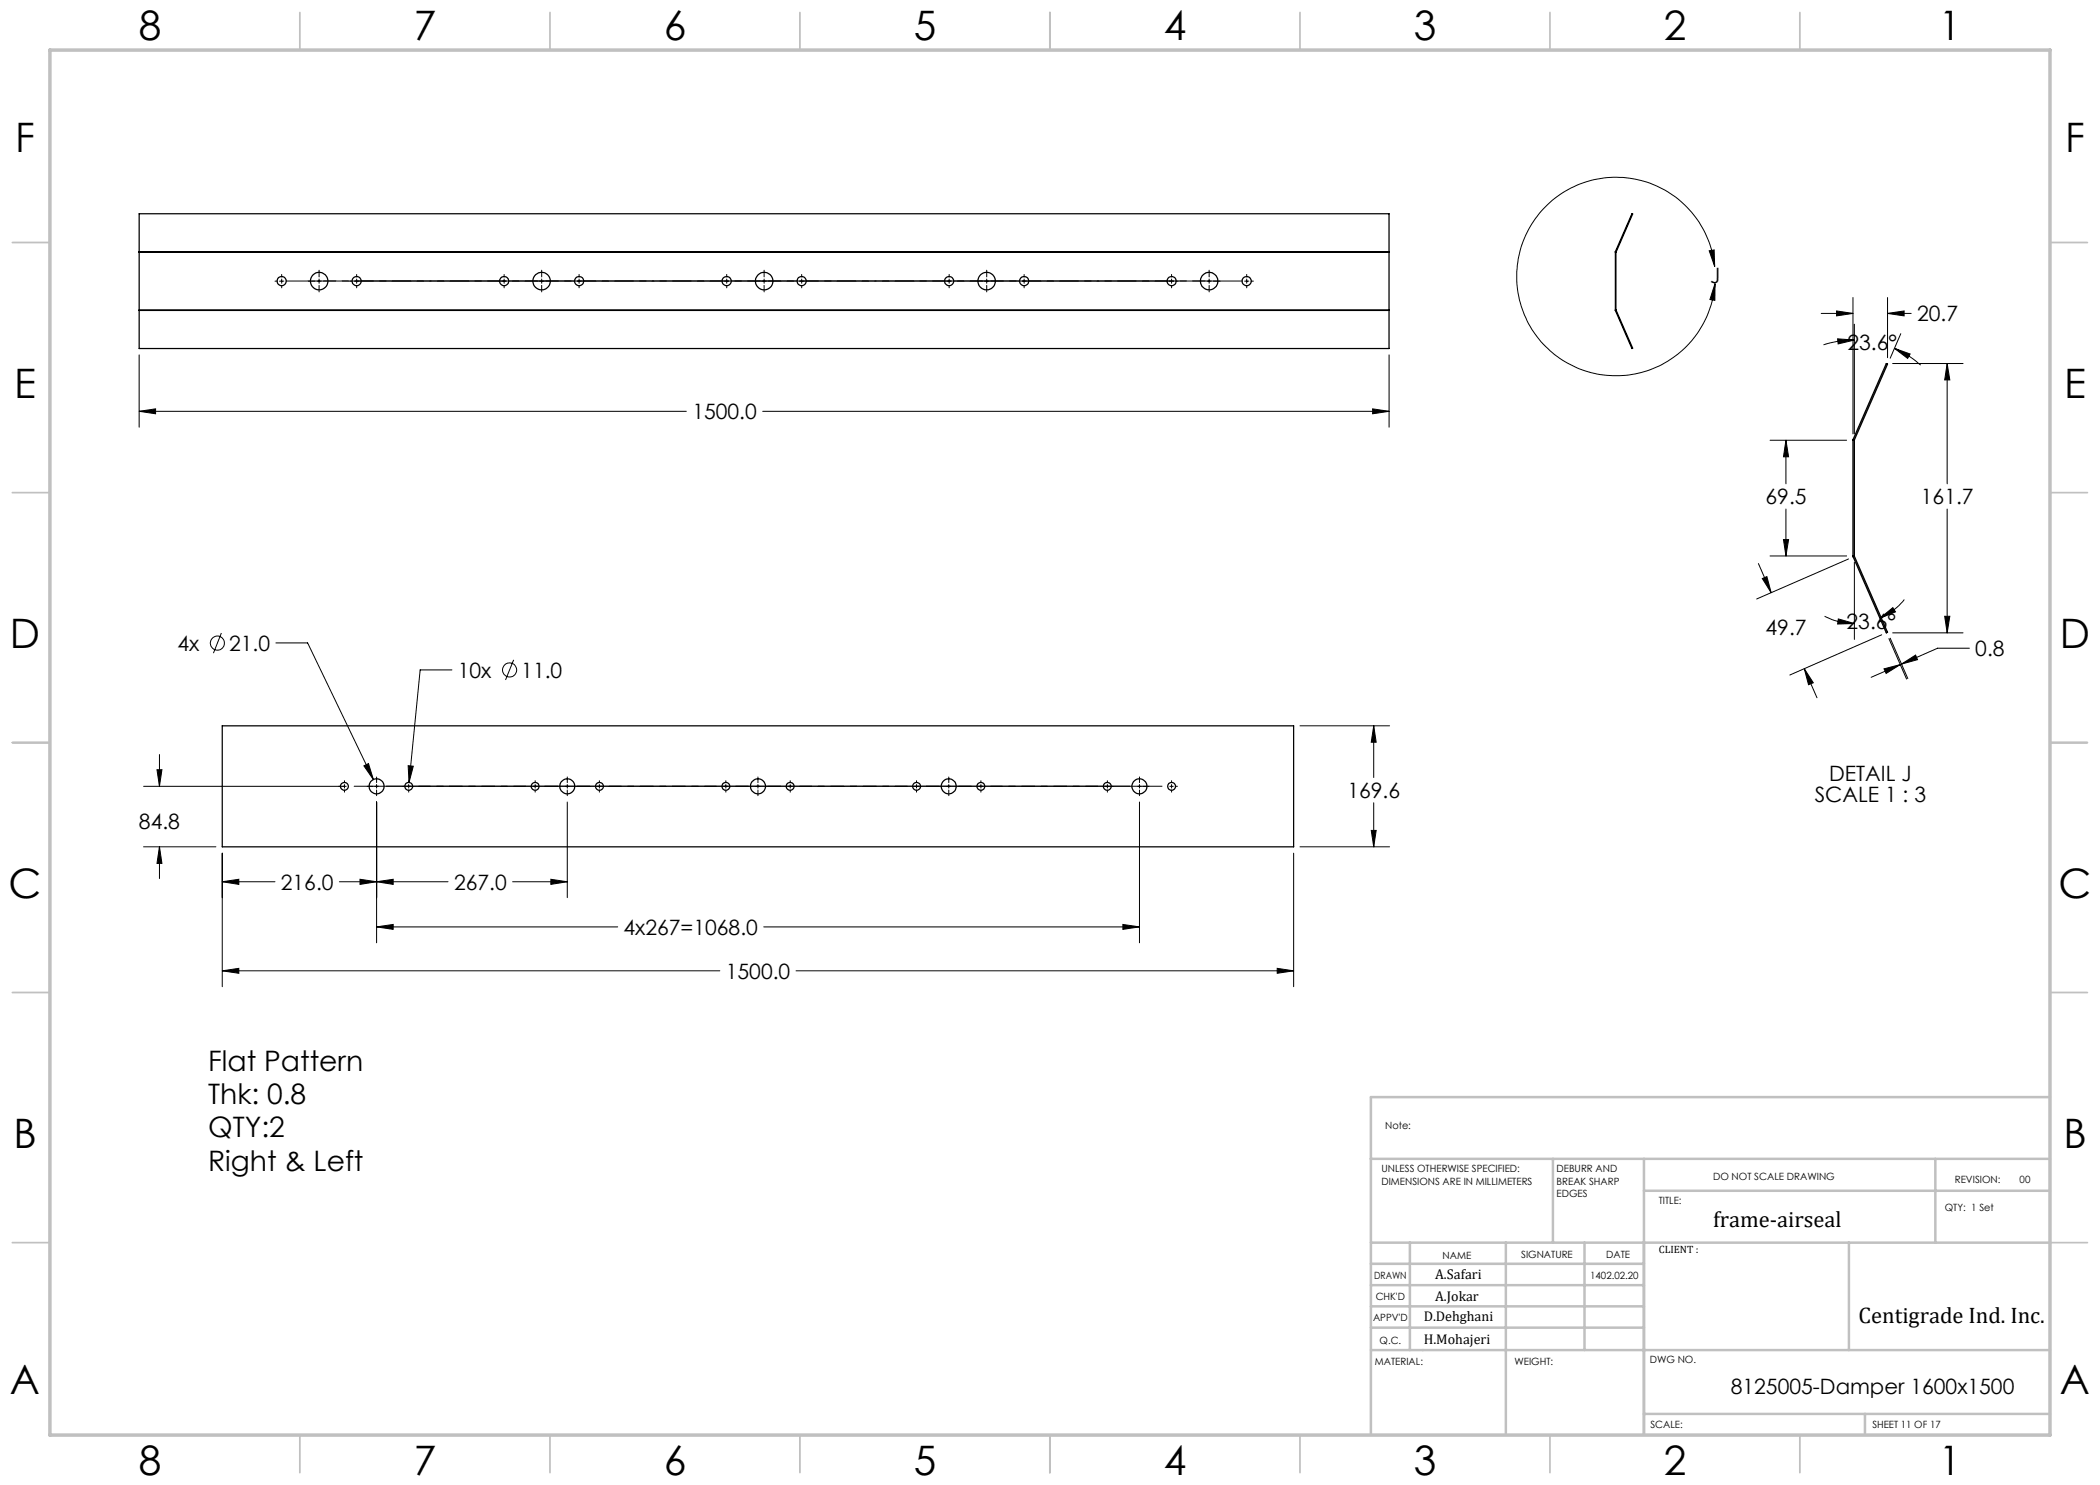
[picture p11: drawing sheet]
<svg xmlns="http://www.w3.org/2000/svg" width="420mm" height="297mm" viewBox="0 0 420 297" stroke-linecap="round" stroke-linejoin="round" font-family="sans-serif">
<g fill="none" stroke="#000" stroke-width=".2">
<path d="M55 56.2h.5M55.9 56.2h.9M56.3 54.9v.5M56.3 55.8v.9M56.3 57.1v.5M61.7 56.2h1.3M63.4 56.2h.8M63.8 54v1.4M63.8 55.8v.9M63.8 57.1v1.3M70 56.2h.5M70.9 56.2h.9"/>
<path d="M71.3 54.9v.5M71.3 55.8v.9M71.3 57.1v.5M100.4 56.2h.8M100.8 54.9v.5M100.8 55.8v.9M100.8 57.1v.5M107.9 56.2h.9M108.3 54v1.4M108.3 55.8v.9M108.3 57.1v1.3M115.4 56.2h.8"/>
<path d="M115.8 54.9v.5M115.8 55.8v.9M115.8 57.1v.5M144.9 56.2h.9M145.3 54.9v.5M145.3 55.8v.9M145.3 57.1v.5M152.4 56.2h.8M152.8 54v1.4M152.8 55.8v.9M152.8 57.1v1.3M159.9 56.2h.9"/>
<path d="M160.3 54.9v.5M160.3 55.8v.9M160.3 57.1v.5M189.4 56.2h.9M189.8 54.9v.5M189.8 55.8v.9M189.8 57.1v.5M196.9 56.2h.9M197.3 54v1.4M197.3 55.8v.9M197.3 57.1v1.3M204.4 56.2h.8"/>
<path d="M204.8 54.9v.5M204.8 55.8v.9M204.8 57.1v.5M233.9 56.2h.8M234.3 54.9v.5M234.3 55.8v.9M234.3 57.1v.5M235.2 56.2h.5M241.4 56.2h.9M241.8 54v1.4M241.8 55.8v.9M241.8 57.1v1.3"/>
<path d="M242.7 56.2h1.3M248.9 56.2h.9M249.3 54.9v.5M249.3 55.8v.9M249.3 57.1v.5M250.2 56.2h.5M341.8 50.2l1-.2 .1 3.3zM342.9 53.3a19.8 19.8 0 0 0-30.2-14.8 19.8 19.8 0 0 0 0 33.7 19.8 19.8 0 0 0 30.2-14.8l.1-.7M343 56.7v3.4l-1-.2zM370.6 59.5v27.3M377.5 59.5v12M27.8 71v14.4"/>
<path d="M277.8 71v14.4M364.2 62.7h6.4M367.3 62.2l3.3 .5-3.3 .5zM367.5 67.8l3.4 .2-3.3 .8zM370.9 68a19.4 19.4 0 0 0-6.2 1M370.9 64.8v22M377.5 62.7l3.3-.5v1zM377.5 62.7h4.7M378.5 72.7h14.1M378.9 69.7l3.1 1.1-.5 .9zM378.9 69.7a21.3 21.3 0 0 1 5.2 3.3M380.2 66.7l-2.2 4.9"/>
<path d="M389.4 72.7l.6 3.3h-1.1zM389.4 72.7v24.1M27.8 82.3l3.3-.5v1zM27.8 82.3h109.5M152.5 82.3h125.3M274.5 81.8l3.3 .5-3.3 .5zM354 88h15.3M357.2 88l.5 3.4h-1zM357.2 88v8.8M351.7 112.7l2.5 5.8M352.5 115.7l.9-.4 .8 3.2zM354 111.2h15.3"/>
<path d="M356.7 107.9h1l-.5 3.3zM357.2 101.8v9.4M369.7 111.8l-18.4 8M370.9 112.5v15.4M380.9 119.9a13.5 13.5 0 0 1-4.9 3.7M389.4 101.8v24.8M44.3 126.6l-1.6 4M55.2 128.6h6.3l13.2 27.3M90.4 134h-6.4l-2.2 22.5M102.7 132l-1.6 4M360.9 133.7l1.8 2.9-1 .3zM360.9 133.7l2.5 5.9"/>
<path d="M364.9 123.3a12.5 12.5 0 0 0 6 1.4M367.7 123.8l3.2 .9-3.4 .1zM376 123.6l2.6-2.1 .5 .9zM376.3 127l-18.3 8M376.8 133.8l3.2-.9-2.8 1.8zM377.8 127.7l3.5 8.1M378 127.6l3.6 8.1M378.5 126.6h14.1M380 132.9l-5.8 2.6M380.3 132.8l2.8-1.8 .4 .9zM388.9 123.3h1.1l-.6 3.3zM393.9 129.6h-6.4l-7.2 3.2"/>
<path d="M28.7 157.3h40.6M31.4 153.9h1l-.5 3.4zM31.9 150.9v6.4M68.9 156.1v.4M68.9 156.9v.7M68.9 158v.4M72.8 153.2l.9-.5 1 3.2zM73.4 157.3h1.2M75 157.3h.7M75.3 155.4v1.1M75.3 156.9v.7M75.3 158v1.1"/>
<path d="M80.6 157.3h.4M81.4 157.3h.7M81.6 153.1l1.1 .1-.9 3.3zM81.7 156.1v.4M81.7 156.9v.7M81.7 158v.4M106.7 157.3h.7M107 156.1v.4M107 156.9v.7M107 158v.4M113.1 157.3h.7M113.5 155.4v1.1"/>
<path d="M113.5 156.9v.7M113.5 158v1.1M119.5 157.3h.8M119.9 156.1v.4M119.9 156.9v.7M119.9 158v.4M144.8 157.3h.7M145.2 156.1v.4M145.2 156.9v.7M145.2 158v.4M151.2 157.3h.8M151.6 155.4v1.1"/>
<path d="M151.6 156.9v.7M151.6 158v1.1M157.7 157.3h.7M158 156.1v.4M158 156.9v.7M158 158v.4M183 157.3h.7M183.3 156.1v.4M183.3 156.9v.7M183.3 158v.4M189.4 157.3h.7M189.8 155.4v1.1"/>
<path d="M189.8 156.9v.7M189.8 158v1.1M195.8 157.3h.7M196.2 156.1v.4M196.2 156.9v.7M196.2 158v.4M221.1 157.3h.7M221.5 156.1v.4M221.5 156.9v.7M221.5 158v.4M222.2 157.3h.4M227.5 157.3h.7"/>
<path d="M227.9 155.4v1.1M227.9 156.9v.7M227.9 158v1.1M228.6 157.3h1.2M234 157.3h.7M234.3 156.1v.4M234.3 156.9v.7M234.3 158v.4M235.1 157.3h.4M260 145.2h17.9M274.7 145.2l.5 3.2h-1zM274.7 145.2v10.3"/>
<path d="M28.7 169.4h14.5M31.9 169.4l.5 3.3h-1zM31.9 169.4v6.3M44.4 176.4l3.4-.5v1zM44.4 170.6v26.7M44.4 176.4h10.6M67.9 176.4h21.7M72 175.9l3.3 .5-3.3 .5zM75.3 176.4l3.3-.5v1zM75.3 160.4v28.2M102.5 176.4h11M110.2 175.9l3.3 .5-3.3 .5z"/>
<path d="M113.5 160.4v19.1M227.9 160.4v28.2M258.7 170.6v26.7M260 169.4h17.9M274.2 166.1h1l-.5 3.3zM274.7 160.5v8.9M44.4 194.2l3.4-.5v1zM44.4 194.2h99.6M75.3 185.4l3.3-.5v1zM75.3 185.4h48.2M152.8 185.4h75.1M159.2 194.2h99.5"/>
<path d="M224.6 184.9l3.3 .5-3.3 .5zM255.4 193.7l3.3 .5-3.3 .5z"/>
<circle cx="43.5" cy="128.6" r="1.4"/>
<circle cx="101.9" cy="134" r="1.41"/>
</g>
<path d="M100 56.2h-42.8M107.5 56.2h-42.8M115 56.2h-42.8M144.5 56.2h-42.8M152 56.2h-42.8M159.5 56.2h-42.8M189 56.2h-42.8M196.5 56.2h-42.8M204 56.2h-42.8M233.5 56.2h-42.8M241 56.2h-42.8M248.5 56.2h-42.8" fill="none" stroke="#000" stroke-width=".2" stroke-dasharray="15.2 1.3 1.3 1.3" stroke-dashoffset="5.3"/>
<path d="M106.3 157.2h-36.7M112.8 157.2h-36.7M119.2 157.2h-36.7M144.5 157.2h-36.7M150.9 157.2h-36.7M157.3 157.2h-36.7M182.6 157.2h-36.7M189 157.2h-36.7M195.5 157.2h-36.7M220.8 157.2h-36.7M227.2 157.2h-36.7M233.6 157.2h-36.7" fill="none" stroke="#000" stroke-width=".2" stroke-dasharray="15.2 1.3 1.3 1.3" stroke-dashoffset="-1.2"/>
<g fill="none" stroke="#c0c0c0" stroke-width=".35">
<path d="M60 2.5v7.5M110 2.5v7.5M160 2.5v7.5M210 2.5v7.5M260 2.5v7.5M310 2.5v7.5M360 2.5v7.5M2.5 48.5h7.5M410 48.5h7.5M2.5 98.5h7.5M410 98.5h7.5M2.5 148.5h7.5"/>
<path d="M410 148.5h7.5M2.5 198.5h7.5M410 198.5h7.5M2.5 248.5h7.5M410 248.5h7.5M60 287v7.5M110 287v7.5M160 287v7.5M210 287v7.5M260 287v7.5M310 287v7.5M360 287v7.5"/>
</g>
<g fill="none" stroke="#c0c0c0" stroke-width=".5">
<path d="M410 219.4h-135.8v67.4M274.2 231.8h135.8M310.6 231.8v16.7M328.8 231.8v55.2M328.8 238.2h81.2M387.1 231.8v16.7M274.2 248.5h135.8M274.2 257h54.6M274.2 252.8h54.6M282 248.5v21.5M301.2 248.5v38.3M316.9 248.5v21.5"/>
<path d="M369.8 248.5v21.5M274.2 265.5h54.6M274.2 261.3h54.6M274.2 270h135.8M328.8 282.8h81.2M373 282.8v4.2"/>
</g>
<path d="M10 10h400v277h-400z" fill="none" stroke="#c0c0c0" stroke-width=".7"/>
<g fill="#000">
<path d="M341.8 50.2l1-.2 .1 3.3zM343 56.7v3.4l-1-.2z"/>
<path d="M27.8 82.3l3.3-.5v1zM274.5 81.8l3.3 .5-3.3 .5zM357.2 88l.5 3.4h-1zM356.7 107.9h1l-.5 3.3zM352.5 115.7l.9-.4 .8 3.2zM360.9 133.7l1.8 2.9-1 .3zM376.8 133.8l3.2-.9-2.8 1.8zM380.3 132.8l2.8-1.8 .4 .9zM389.4 72.7l.6 3.3h-1.1zM388.9 123.3h1.1l-.6 3.3zM377.5 62.7l3.3-.5v1zM367.3 62.2l3.3 .5-3.3 .5zM378.9 69.7l3.1 1.1-.5 .9zM367.5 67.8l3.4 .2-3.3 .8zM367.7 123.8l3.2 .9-3.4 .1zM376 123.6l2.6-2.1 .5 .9zM44.4 194.2l3.4-.5v1zM255.4 193.7l3.3 .5-3.3 .5zM274.7 145.2l.5 3.2h-1zM274.2 166.1h1l-.5 3.3zM31.9 169.4l.5 3.3h-1zM31.4 153.9h1l-.5 3.4zM44.4 176.4l3.4-.5v1zM72 175.9l3.3 .5-3.3 .5zM75.3 176.4l3.3-.5v1zM110.2 175.9l3.3 .5-3.3 .5zM75.3 185.4l3.3-.5v1zM224.6 184.9l3.3 .5-3.3 .5zM81.6 153.1l.2 3.4 .9-3.3zM72.8 153.2l1.9 2.7-1-3.2z"/>
</g>
<g fill="none" stroke="#000" stroke-width=".25">
<path d="M27.8 50.3v.1M27.8 50.3v-7.5h250v7.5M27.8 50.4v11.6M27.8 50.4h250M27.8 50.3h250M277.8 50.3v.1M277.8 50.4v11.6M323.1 50.3v.1M323.1 50.4h.1M323.1 50.4v11.6M323.1 50.3l3.3-7.5h.1l-3.3 7.6M323.1 50.3l.1 .1"/>
<path d="M323.2 50.4v11.6M323.2 50.4h.1M27.8 62v.1M27.8 62.1h250M27.8 62h250M27.8 62.1v7.6h250v-7.6M277.8 62v.1M323.1 62v.1M323.1 62h.1M323.2 62v.1M323.2 62.1h-.1M323.2 62.1l3.3 7.5-.1 .1-3.3-7.6"/>
<path d="M370.6 88h.3M370.6 88v23.2M370.6 87.9v.1M370.6 87.9l6.7-15.2 .2 .1-6.6 15.2M370.6 87.9l.3 .1M370.9 88h.1M370.9 88v23.2M370.6 111.2v.2M370.6 111.2h.3M370.9 111.2v.1M370.9 111.3l-.3 .1M370.9 111.3l6.6 15.2-.2 .1-6.7-15.2"/>
<path d="M44.4 145.2h214.3v24.2h-214.3z"/>
<circle cx="56.3" cy="56.2" r=".92"/>
<circle cx="63.8" cy="56.2" r="1.76"/>
<circle cx="71.3" cy="56.2" r=".92"/>
<circle cx="100.8" cy="56.2" r=".92"/>
<circle cx="108.3" cy="56.2" r="1.76"/>
<circle cx="115.8" cy="56.2" r=".92"/>
<circle cx="145.3" cy="56.2" r=".92"/>
<circle cx="152.8" cy="56.2" r="1.76"/>
<circle cx="160.3" cy="56.2" r=".92"/>
<circle cx="189.8" cy="56.2" r=".92"/>
<circle cx="197.3" cy="56.2" r="1.76"/>
<circle cx="204.8" cy="56.2" r=".92"/>
<circle cx="234.3" cy="56.2" r=".92"/>
<circle cx="241.8" cy="56.2" r="1.76"/>
<circle cx="249.3" cy="56.2" r=".92"/>
<circle cx="68.9" cy="157.3" r=".79"/>
<circle cx="75.3" cy="157.3" r="1.5"/>
<circle cx="81.7" cy="157.3" r=".78"/>
<circle cx="107" cy="157.3" r=".78"/>
<circle cx="113.5" cy="157.3" r="1.5"/>
<circle cx="119.9" cy="157.3" r=".79"/>
<circle cx="145.2" cy="157.3" r=".78"/>
<circle cx="151.6" cy="157.3" r="1.5"/>
<circle cx="158" cy="157.3" r=".79"/>
<circle cx="183.3" cy="157.3" r=".79"/>
<circle cx="189.8" cy="157.3" r="1.5"/>
<circle cx="196.2" cy="157.3" r=".78"/>
<circle cx="221.5" cy="157.3" r=".79"/>
<circle cx="227.9" cy="157.3" r="1.5"/>
<circle cx="234.3" cy="157.3" r=".78"/>
</g>
<g font-size="8.1">
<text x="27.8" y="8">8</text>
<text x="82.8" y="8">7</text>
<text x="132.8" y="8">6</text>
<text x="182.8" y="8">5</text>
<text x="232.8" y="8">4</text>
<text x="282.8" y="8">3</text>
<text x="332.8" y="8">2</text>
<text x="387.8" y="8">1</text>
<text x="3" y="30.4">F</text>
<text x="413" y="30.4">F</text>
<text x="2.8" y="79.6">E</text>
<text x="412.8" y="79.6">E</text>
<text x="2" y="129.6">D</text>
<text x="412" y="129.6">D</text>
<text x="1.7" y="179.6">C</text>
<text x="411.7" y="179.6">C</text>
<text x="2.7" y="229.6">B</text>
<text x="412.7" y="229.6">B</text>
<text x="2" y="278.9">A</text>
<text x="412" y="278.9">A</text>
<text x="27.8" y="295">8</text>
<text x="82.8" y="295">7</text>
<text x="132.8" y="295">6</text>
<text x="182.8" y="295">5</text>
<text x="232.8" y="295">4</text>
<text x="282.8" y="295">3</text>
<text x="332.8" y="295">2</text>
<text x="387.8" y="295">1</text>
</g>
<g font-size="5.6">
<text x="41.6" y="214.2">Flat Pattern</text>
<text x="41.6" y="220.8">Thk: 0.8</text>
<text x="41.6" y="227.5">QTY:2</text>
<text x="41.6" y="234.1">Right &amp; Left</text>
</g>
<g font-size="4.5">
<text x="342.6" y="245.3">frame-airseal</text>
<text x="371.7" y="264.6">Centigrade Ind. Inc.</text>
</g>
<g font-size="4.2">
<text x="342.1" y="56.6">J</text>
<text x="383.4" y="64.3">20.7</text>
<text x="369.5" y="69.9">23.6°</text>
<text x="138.5" y="83.8">1500.0</text>
<text x="353.1" y="100.9">69.5</text>
<text x="384.2" y="100.9">161.7</text>
<text x="369.3" y="125.8">23.6°</text>
<text x="35.5" y="130.2">4x</text>
<text x="45.8" y="130.2">21.0</text>
<text x="353.1" y="126.9">49.7</text>
<text x="395.1" y="131.2">0.8</text>
<text x="91.6" y="135.5">10x</text>
<text x="104.3" y="135.5">11.0</text>
<text x="269.5" y="159.6">169.6</text>
<text x="362.9" y="160.3">SCALE 1 : 3</text>
<text x="365.8" y="156.2">DETAIL J</text>
<text x="27.8" y="165.7">84.8</text>
<text x="56.2" y="178">216.0</text>
<text x="90.8" y="178">267.0</text>
<text x="124.7" y="187">4x267=1068.0</text>
<text x="145.2" y="195.8">1500.0</text>
<text x="346.2" y="278.8">8125005-Damper 1600x1500</text>
</g>
<g font-size="2.8">
<text x="287" y="255.9">A.Safari</text>
<text x="287" y="260.1">A.Jokar</text>
<text x="284.7" y="264.2">D.Dehghani</text>
<text x="284.7" y="268.7">H.Mohajeri</text>
</g>
<text font-size="2.1" x="331.8" y="250.7">CLIENT :</text>
<g font-size="2">
<text x="277" y="225.8">Note:</text>
<text x="276.3" y="234.5">UNLESS OTHERWISE SPECIFIED:</text>
<text x="276.3" y="237">DIMENSIONS ARE IN MILLIMETERS</text>
<text x="311.3" y="234.5">DEBURR AND</text>
<text x="311.3" y="237">BREAK SHARP</text>
<text x="311.3" y="239.5">EDGES</text>
<text x="342.6" y="236">DO NOT SCALE DRAWING</text>
<text x="391" y="236.6">REVISION:</text>
<text x="403.9" y="236.6">00</text>
<text x="331.8" y="240.8">TITLE:</text>
<text x="389" y="242.2">QTY: 1 Set</text>
<text x="288.5" y="251.7">NAME</text>
<text x="304.2" y="251.7">SIGNATURE</text>
<text x="321.2" y="251.7">DATE</text>
<text x="274.8" y="255.9">DRAWN</text>
<text x="318" y="255.9">1402.02.20</text>
<text x="275.1" y="260.1">CHK'D</text>
<text x="274.6" y="264.2">APPV'D</text>
<text x="275.9" y="268.7">Q.C.</text>
<text x="275" y="273">MATERIAL:</text>
<text x="302.9" y="273">WEIGHT:</text>
<text x="330" y="272.5">DWG NO.</text>
<text x="330.1" y="285.6">SCALE:</text>
<text x="374.5" y="285.6">SHEET 11 OF 17</text>
</g>
</svg>
